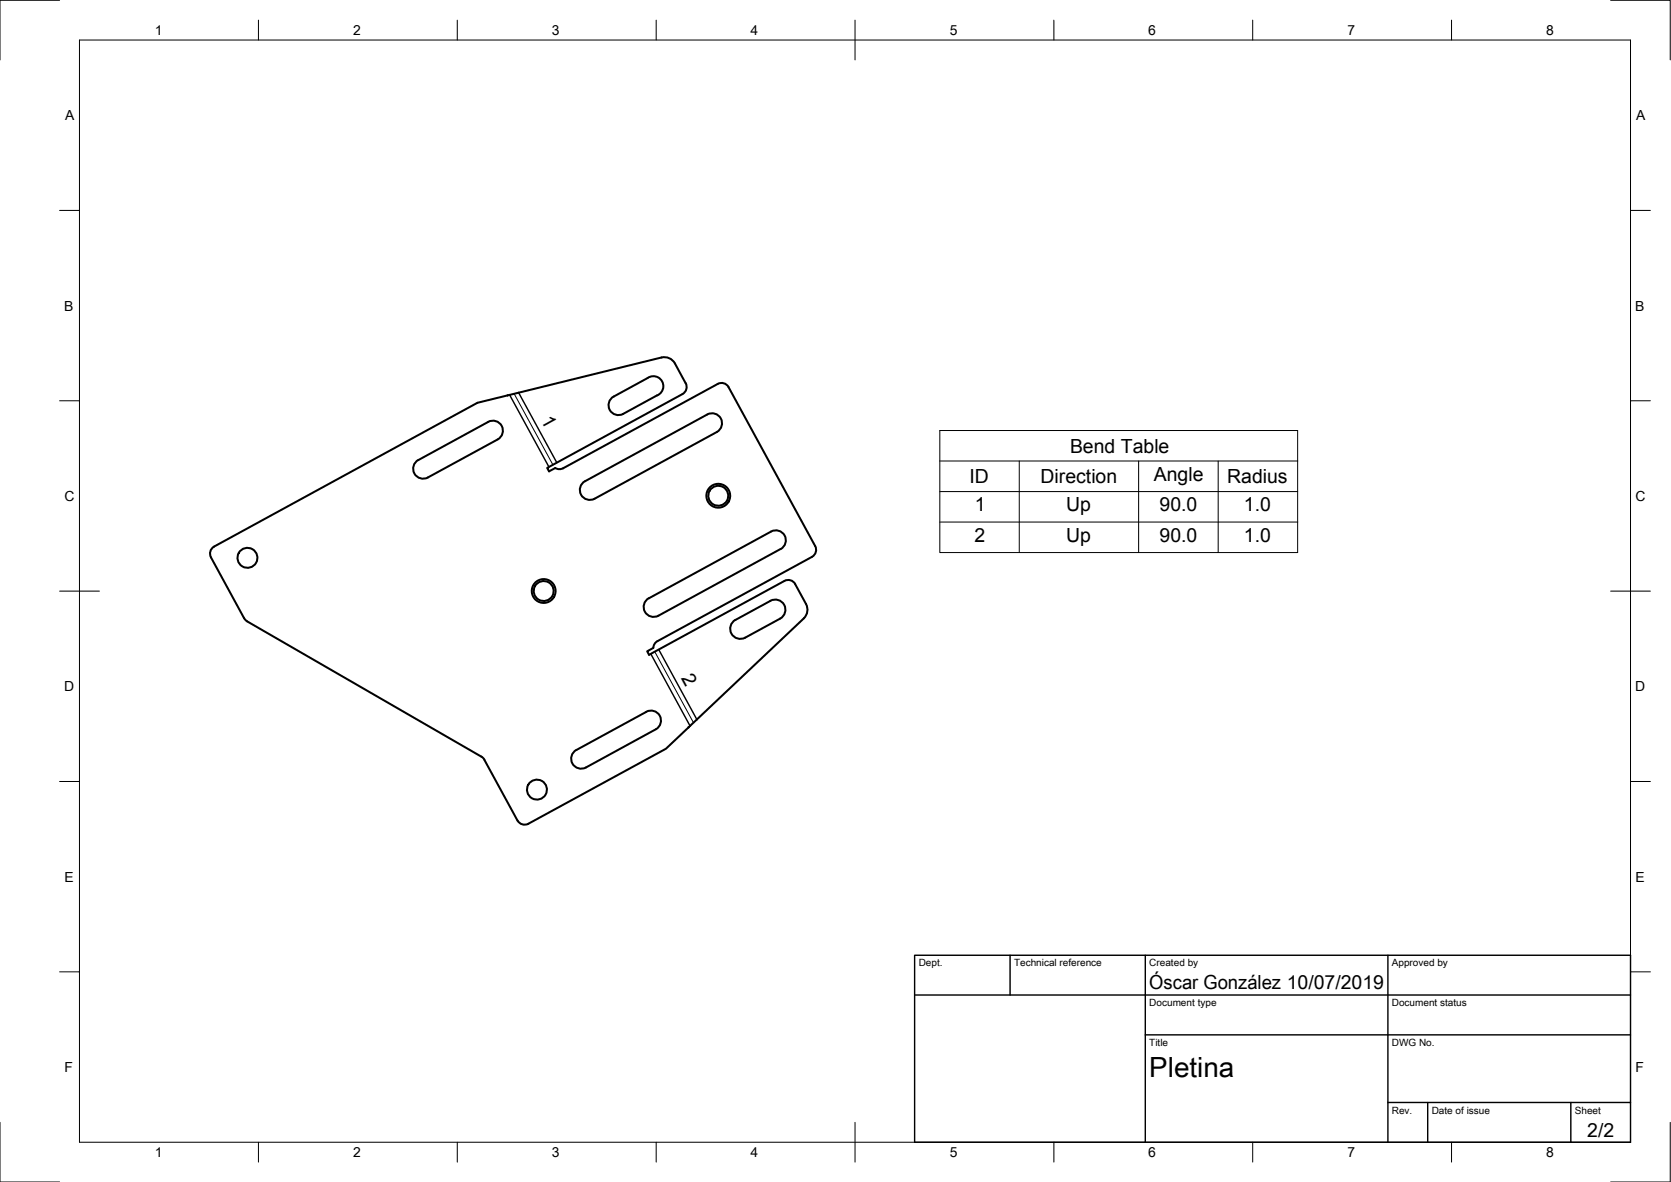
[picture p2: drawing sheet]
<svg xmlns="http://www.w3.org/2000/svg" width="420mm" height="297mm" viewBox="0 0 420 297" stroke-linecap="round" stroke-linejoin="round" font-family="sans-serif">
<!-- layer: Visible -->
<g fill="none" stroke="#000" stroke-width=".51">
<path d="M127.6 99.4h.1M162.8 95l-8.5 4.6a2.49 2.49 0 0 0-1 3.4 2.49 2.49 0 0 0 3.4 1M162.8 95a2.51 2.51 0 0 1 3.7 .8 2.51 2.51 0 0 1-1.3 3.6M165.2 99.4l-8.5 4.6M169.7 91.3a2.99 2.99 0 0 0-3.4-1.5l-46.3 11.4-66.2 36.2M169.7 91.3l2.7 5a2.02 2.02 0 0 1-.8 2.7l-34 18.6 .4 .9 1.6-.9 1.2 .3 .8-.2 38.9-21.2a1.99 1.99 0 0 1 2.7 .8l21.8 39.9a1.99 1.99 0 0 1-.8 2.7l-38.9 21.2-.6 .6-.4 1.1-1.6 .9 .5 .9 34-18.6M107.6 120a2.51 2.51 0 0 1-3.4-1 2.51 2.51 0 0 1 1-3.4l17.5-9.6a2.5 2.5 0 0 1 3.4 1 2.5 2.5 0 0 1-1 3.4l-17.5 9.6M53.9 137.3a2.02 2.02 0 0 0-.9 2.8l8.4 15.3 .5 .6 59.1 34.1M146.6 121.3l31.2-17.1a2.51 2.51 0 0 1 3.4 1 2.51 2.51 0 0 1-1 3.4l-30.7 16.7a2.51 2.51 0 0 1-3.2-.7 2.51 2.51 0 0 1 .3-3.3zM196.3 138l-30.8 16.7M196.3 138a2.51 2.51 0 0 0 1-3.4 2.51 2.51 0 0 0-3.4-1l-30.7 16.8M163.1 150.3a2.51 2.51 0 0 0-1 3.4 2.51 2.51 0 0 0 3.4 1"/>
<path d="M193.7 151l-8.8 4.8a2.55 2.55 0 0 0-1 3.4 2.55 2.55 0 0 0 3.5 1M193.7 151a2.55 2.55 0 0 1 3.5 1 2.55 2.55 0 0 1-1 3.5M196.1 155.5l-8.8 4.8M197.2 146a1.97 1.97 0 0 1 2.7 .8l2.8 5a2.99 2.99 0 0 1-.6 3.6l-34.7 32.8-34.6 18.8M121 190.1l.8 .8M121.8 190.9l8.3 15.3M144.9 188.5a2.51 2.51 0 0 0-1 3.4 2.51 2.51 0 0 0 3.4 1l17.6-9.6a2.51 2.51 0 0 0 1-3.4 2.51 2.51 0 0 0-3.4-1l-17.6 9.6M173.2 182.8h.1M130.1 206.2a2 2 0 0 0 2.8 .8"/>
<circle cx="180.6" cy="124.6" r="3"/>
<circle cx="180.6" cy="124.6" r="2.51"/>
<circle cx="62.2" cy="140.2" r="2.51"/>
<circle cx="136.7" cy="148.5" r="3"/>
<circle cx="136.7" cy="148.5" r="2.51"/>
<circle cx="135" cy="198.4" r="2.51"/>
</g>
<!-- layer: Visible Narrow -->
<path d="M128.1 99.2l9.9 18.2M130.4 98.7l9.6 17.6M163.6 164.3l9.9 18.1M165.6 163.2l9.6 17.6" fill="none" stroke="#000" stroke-width=".36"/>
<!-- layer: Center Lines -->
<path d="M129.3 99l9.7 17.8M164.6 163.8l9.8 17.8" fill="none" stroke="#000" stroke-width=".25"/>
<!-- layer: Border -->
<g fill="none" stroke="#000" stroke-width=".25">
<path d="M15 .1h-15v15M20 10.1h390v276.9h-390zM65 5.1v5M115 5.1v5M165 5.1v5M215 5.1v10M265 5.1v5M315 5.1v5M365 5.1v5M405 .1h15v15M15 52.9h5M410 52.9h5"/>
<path d="M15 100.7h5M410 100.7h5M15 148.6h10M405 148.6h10M15 196.4h5M410 196.4h5M15 244.2h5M410 244.2h5M0 282.1v14.9h15M65 287v5M115 287v5M165 287v5"/>
<path d="M215 282.1v9.9M265 287v5M315 287v5M365 287v5M420 282.1v14.9h-15"/>
</g>
<!-- layer: TitleBlock -->
<path d="M230 240.1h180v46.9h-180zM230 250h180M254 240.1v9.9M288 240.1v46.9M349 240.1v46.9M288 260.1h122M349 277.1h61M359 277.1v9.9M395 277.1v9.9" fill="none" stroke="#000" stroke-width=".36"/>
<!-- layer: BOM -->
<path d="M236.3 108.2h90v30.7h-90zM236.3 115.9h90M256.3 115.9v23M286.3 115.9v23M306.3 115.9v23M236.3 123.5h90M236.3 131.2h90" fill="none" stroke="#000" stroke-width=".25"/>
<text font-size="7" x="289" y="270.6">Pletina</text>
<g font-size="4.9">
<text x="135.9" y="105.6" transform="rotate(61 135.9 105.6)">1</text>
<text x="269" y="113.8">Bend Table</text>
<text x="243.8" y="121.4">ID</text>
<text x="261.6" y="121.4">Direction</text>
<text x="290.1" y="120.9">Angle</text>
<text x="308.6" y="121.4">Radius</text>
<text x="245.1" y="128.5">1</text>
<text x="268.1" y="128.5">Up</text>
<text x="291.6" y="128.5">90.0</text>
<text x="312.8" y="128.5">1.0</text>
<text x="245" y="136.2">2</text>
<text x="268.1" y="136.2">Up</text>
<text x="291.6" y="136.2">90.0</text>
<text x="312.8" y="136.2">1.0</text>
<text x="171.2" y="170.3" transform="rotate(62 171.2 170.3)">2</text>
<text x="289" y="248.5">Óscar González 10/07/2019</text>
<text x="399.1" y="285.7">2/2</text>
</g>
<g font-size="3.5">
<text x="39" y="8.8">1</text>
<text x="88.8" y="8.8">2</text>
<text x="138.8" y="8.8">3</text>
<text x="188.7" y="8.8">4</text>
<text x="238.8" y="8.8">5</text>
<text x="288.7" y="8.8">6</text>
<text x="338.8" y="8.8">7</text>
<text x="388.8" y="8.8">8</text>
<text x="16.4" y="30.2">A</text>
<text x="411.4" y="30.2">A</text>
<text x="16.2" y="78">B</text>
<text x="411.2" y="78">B</text>
<text x="16.2" y="125.9">C</text>
<text x="411.2" y="125.9">C</text>
<text x="16.2" y="173.7">D</text>
<text x="411.2" y="173.7">D</text>
<text x="16.2" y="221.6">E</text>
<text x="411.2" y="221.6">E</text>
<text x="16.2" y="269.4">F</text>
<text x="411.2" y="269.4">F</text>
<text x="39" y="290.8">1</text>
<text x="88.8" y="290.8">2</text>
<text x="138.8" y="290.8">3</text>
<text x="188.7" y="290.8">4</text>
<text x="238.8" y="290.8">5</text>
<text x="288.7" y="290.8">6</text>
<text x="338.8" y="290.8">7</text>
<text x="388.8" y="290.8">8</text>
</g>
<g font-size="2.5">
<text x="231" y="242.9">Dept.</text>
<text x="255" y="242.9">Technical reference</text>
<text x="289" y="242.9">Created by</text>
<text x="350" y="242.9">Approved by</text>
<text x="289" y="252.8">Document type</text>
<text x="350" y="252.8">Document status</text>
<text x="289" y="262.9">Title</text>
<text x="350" y="262.9">DWG No.</text>
<text x="350" y="279.9">Rev.</text>
<text x="360" y="279.9">Date of issue</text>
<text x="396" y="279.9">Sheet</text>
</g>
</svg>
